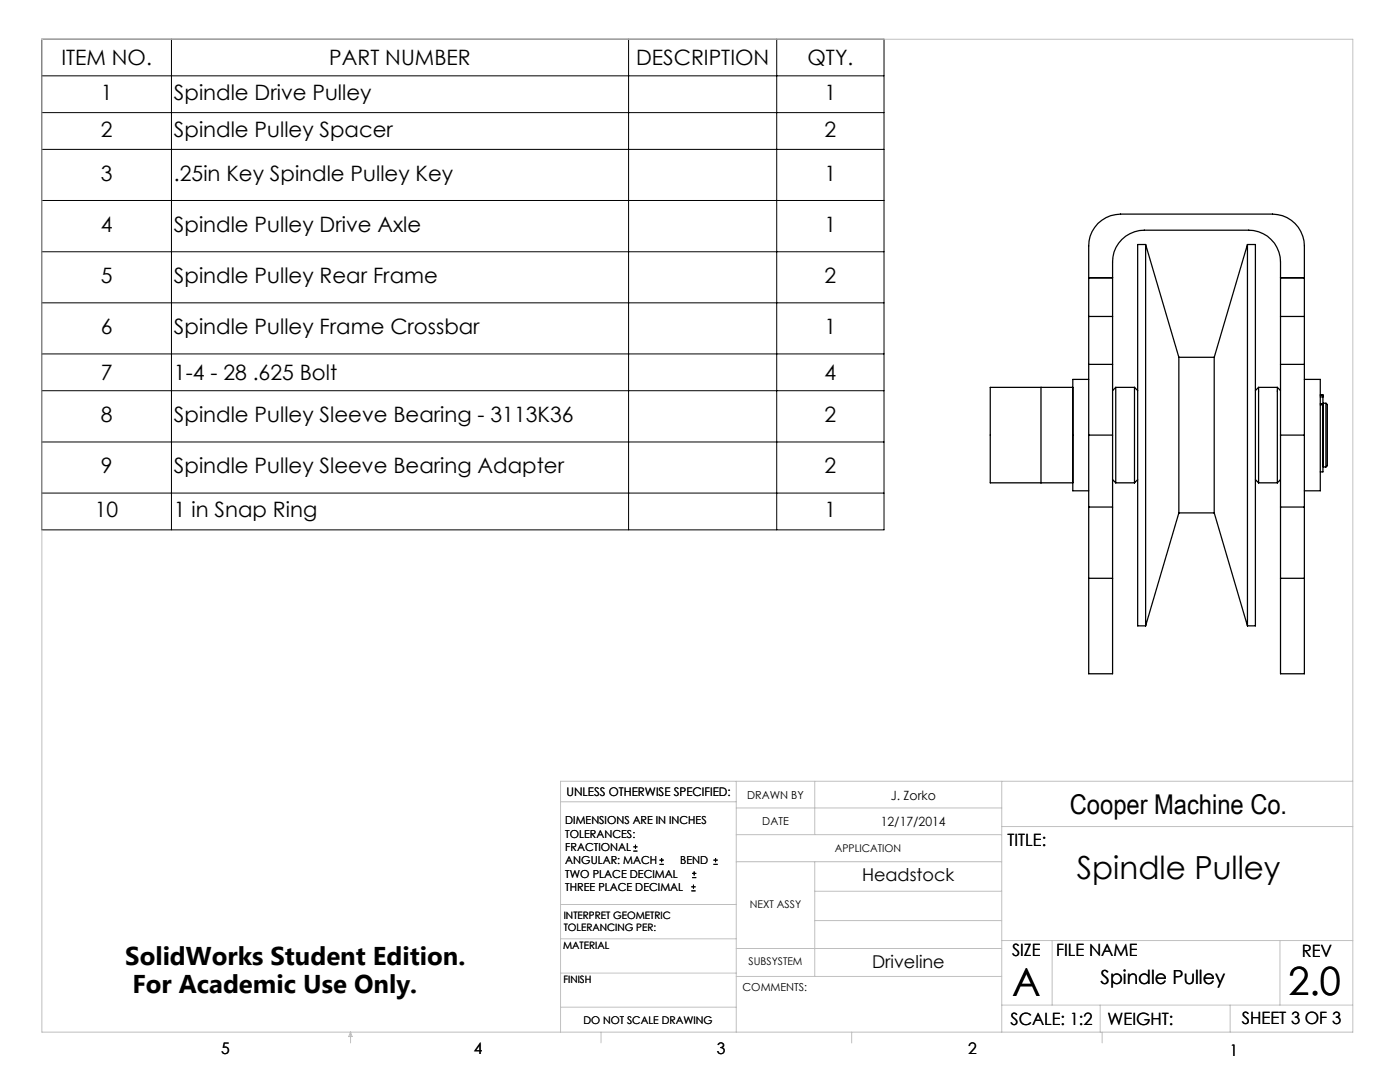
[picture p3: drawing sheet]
<svg xmlns="http://www.w3.org/2000/svg" width="279mm" height="216mm" viewBox="0 0 279 216" stroke-linecap="round" stroke-linejoin="round" font-family="sans-serif">
<g fill="none" stroke="#000" stroke-width=".2">
<path d="M8.3 7.8h168.1v97.9h-168.1zM8.3 15.1h168.1M34.2 7.8v97.9M125.4 7.8v97.9M155 7.8v97.9M8.3 22.5h168.1M8.3 29.8h168.1M8.3 40h168.1M8.3 50.2h168.1M8.3 60.4h168.1M8.3 70.6h168.1M8.3 78h168.1"/>
<path d="M8.3 88.2h168.1M8.3 98.4h168.1M126.4 169.8h.8M126.4 169h.8M126.8 168.6v.8M131.6 172.5h.9M131.6 171.6h.9M132 171.2v.8M138 177.8h.8M138 177h.8M138.1 175.1h.9M138.1 174.3h.9"/>
<path d="M138.4 176.5v.8M138.5 173.9v.8M142.4 172.5h.8M142.4 171.6h.8M142.8 171.2v.8"/>
</g>
<g fill="none" stroke="#c0c0c0" stroke-width=".2">
<path d="M8.4 7.8h261.6v198.2h-261.6zM111.9 160h35M146.9 155.9v50.1M162.6 155.9v10.6M199.9 155.9v50.1M270 155.9h-158.1v50.1M146.9 166.5h53M146.9 161.2h53M146.9 171.9h53M162.6 171.9v22.9M162.6 177.8h37.3M199.9 164.9h70.1"/>
<path d="M111.9 194.2h35M111.9 187.3h35M111.9 180.5h35M146.9 189.3h53M146.9 194.8h53M162.6 183.7h37.3M199.9 187.7h70.1M210 187.7v12.9M255.4 187.7v12.9M70 206v2.1M70 206l.3 .8h-.7zM111.9 201h35"/>
<path d="M119.9 206v2.1M170 206v2.1M199.9 200.6h70.1M219.6 200.6v5.4M220 206v2.1M245.5 200.6v5.4"/>
</g>
<g fill="none" stroke="#000" stroke-width=".25">
<path d="M217.3 55.4h4.7M228.6 48.8v76.1M228.6 48.8h-1.6v76.1h1.6M228.6 48.8l6.7 22.5M249 48.8v76.1M249 48.8h1.5v76.1h-1.5M249 48.8l-6.7 22.5M255.6 55.4h4.7M197.6 77.3h16.5v19h-16.5zM207.8 77.3v19M217.3 75.7h-3.2v22.2h3.2M217.3 63.1v-14a6.3 6.3 0 0 1 6.3-6.4h30.4a6.4 6.4 0 0 1 6.3 6.4v14"/>
<path d="M217.3 72.7v14.1M217.3 63.1v9.6M217.3 72.7h4.7M217.3 63.1h4.7M222 63.1v-10.8a6.3 6.3 0 0 1 6.4-6.4h20.8a6.4 6.4 0 0 1 6.4 6.4v10.8M222 72.7v14.1M222 63.1v9.6M222.7 77.3v19M222.7 77.3h3.7M222.7 77.3l-.7 .6M226.4 77.3v19M226.4 77.3l.6 .6"/>
<path d="M235.3 71.3v31M235.3 71.3h7M242.3 71.3v31M251.2 77.3v19M251.2 77.3h3.7M251.2 77.3l-.7 .6M254.9 77.3v19M254.9 77.3l.7 .6M255.6 72.7v14.1M255.6 63.1v9.6M255.6 72.7h4.7M255.6 63.1h4.7"/>
<path d="M260.3 75.7h3.2v22.2h-3.2M260.3 72.7v14.1M260.3 63.1v9.6M263.5 79.2h.5M263.5 78.8h.5M264 78.8v.4M264 78.8h.1M264 79.2v1.3M217.3 86.8v14.4M217.3 86.8h4.7M222 86.8v14.4M222 95.7l.7 .6"/>
<path d="M222.7 96.3h3.7M227 95.7l-.6 .6M250.5 95.7l.7 .6M251.2 96.3h3.7M255.6 86.8v14.4M255.6 95.7l-.7 .6M255.6 86.8h4.7M260.3 86.8v14.4M263.5 80.8h.5M263.5 80.5h.5M264 80.8v13.4h-.5M264 80.5v.3"/>
<path d="M264 92.8h.1M264 80.9h.1M264.6 80.5h-.5v12.7h.5M264.6 80.5v12.7M264.6 80.5l.3 .2v12.2l-.3 .3M217.3 101.2v14.2M217.3 115.4v19h4.7v-19M217.3 115.4h4.7M217.3 101.2h4.7M222 101.2v14.2M235.3 102.3l-6.7 22.6M235.3 102.3h7"/>
<path d="M242.3 102.3l6.7 22.6M255.6 101.2v14.2M255.6 115.4v19h4.7v-19M255.6 115.4h4.7M255.6 101.2h4.7M260.3 101.2v14.2"/>
</g>
<g font-size="7.8">
<text x="202" y="198.7">A</text>
<text x="257.1" y="198.6">2.0</text>
</g>
<text font-size="6.3" x="214.9" y="175.5">Spindle Pulley</text>
<text font-size="5.4" x="213.5" y="162.4">Cooper Machine Co.</text>
<g font-size="5.1">
<text x="25" y="192.5">SolidWorks Student Edition.</text>
<text x="26.4" y="198.1">For Academic Use Only.</text>
</g>
<g font-size="4.2">
<text x="12.2" y="13">ITEM NO.</text>
<text x="65.7" y="13">PART NUMBER</text>
<text x="127" y="13">DESCRIPTION</text>
<text x="161.2" y="13">QTY.</text>
<text x="20.1" y="19.9">1</text>
<text x="34.7" y="19.9">Spindle Drive Pulley</text>
<text x="164.6" y="19.9">1</text>
<text x="20.1" y="27.3">2</text>
<text x="34.7" y="27.3">Spindle Pulley Spacer</text>
<text x="164.6" y="27.3">2</text>
<text x="20.1" y="36">3</text>
<text x="34.7" y="36">.25in Key Spindle Pulley Key</text>
<text x="164.6" y="36">1</text>
<text x="20.1" y="46.2">4</text>
<text x="34.7" y="46.2">Spindle Pulley Drive Axle</text>
<text x="164.6" y="46.2">1</text>
<text x="20.1" y="56.4">5</text>
<text x="34.7" y="56.4">Spindle Pulley Rear Frame</text>
<text x="164.6" y="56.4">2</text>
<text x="20.1" y="66.7">6</text>
<text x="34.7" y="66.7">Spindle Pulley Frame Crossbar</text>
<text x="164.6" y="66.7">1</text>
<text x="20.1" y="75.8">7</text>
<text x="34.7" y="75.8">1-4 - 28 .625 Bolt</text>
<text x="164.6" y="75.8">4</text>
<text x="20.1" y="84.2">8</text>
<text x="34.7" y="84.2">Spindle Pulley Sleeve Bearing - 3113K36</text>
<text x="164.6" y="84.2">2</text>
<text x="20.1" y="94.4">9</text>
<text x="34.7" y="94.4">Spindle Pulley Sleeve Bearing Adapter</text>
<text x="164.6" y="94.4">2</text>
<text x="18.9" y="103.2">10</text>
<text x="34.7" y="103.2">1 in Snap Ring</text>
<text x="164.6" y="103.2">1</text>
</g>
<text font-size="3.9" x="219.7" y="196.3">Spindle Pulley</text>
<g font-size="3.5">
<text x="172" y="175.8">Headstock</text>
<text x="174.1" y="193.2">Driveline</text>
</g>
<g font-size="3.4">
<text x="201.1" y="168.8">TITLE:</text>
<text x="202" y="190.8">SIZE</text>
<text x="210.8" y="190.9">FILE NAME</text>
<text x="259.8" y="191">REV</text>
<text x="201.7" y="204.5">SCALE: 1:2</text>
<text x="221" y="204.5">WEIGHT:</text>
<text x="247.8" y="204.4">SHEET 3 OF 3</text>
</g>
<g font-size="3.2">
<text x="44.2" y="210.4">5</text>
<text x="94.6" y="210.3">4</text>
<text x="143.1" y="210.4">3</text>
<text x="193.2" y="210.3">2</text>
<text x="245.4" y="210.6">1</text>
</g>
<g font-size="2.5">
<text x="177.8" y="159.7">J. Zorko</text>
<text x="175.8" y="164.8">12/17/2014</text>
</g>
<text font-size="2.4" x="113.1" y="158.9">UNLESS OTHERWISE SPECIFIED:</text>
<g font-size="2.2">
<text x="149.1" y="159.4">DRAWN BY</text>
<text x="112.8" y="164.5">DIMENSIONS ARE IN INCHES</text>
<text x="112.8" y="167.1">TOLERANCES:</text>
<text x="152.1" y="164.7">DATE</text>
<text x="112.8" y="169.8">FRACTIONAL</text>
<text x="112.8" y="172.5">ANGULAR: MACH</text>
<text x="135.8" y="172.5">BEND</text>
<text x="112.8" y="175.1">TWO PLACE DECIMAL</text>
<text x="112.8" y="177.8">THREE PLACE DECIMAL</text>
<text x="148.2" y="197.8">COMMENTS:</text>
</g>
<g font-size="2.1">
<text x="166.6" y="170">APPLICATION</text>
<text x="149.7" y="181.2">NEXT ASSY</text>
<text x="149.4" y="192.7">SUBSYSTEM</text>
<text x="116.4" y="204.3">DO NOT SCALE DRAWING</text>
</g>
<g font-size="2">
<text x="112.5" y="183.3">INTERPRET GEOMETRIC</text>
<text x="112.5" y="185.9">TOLERANCING PER:</text>
<text x="112.4" y="189.4">MATERIAL</text>
<text x="112.4" y="196.2">FINISH</text>
</g>
</svg>
